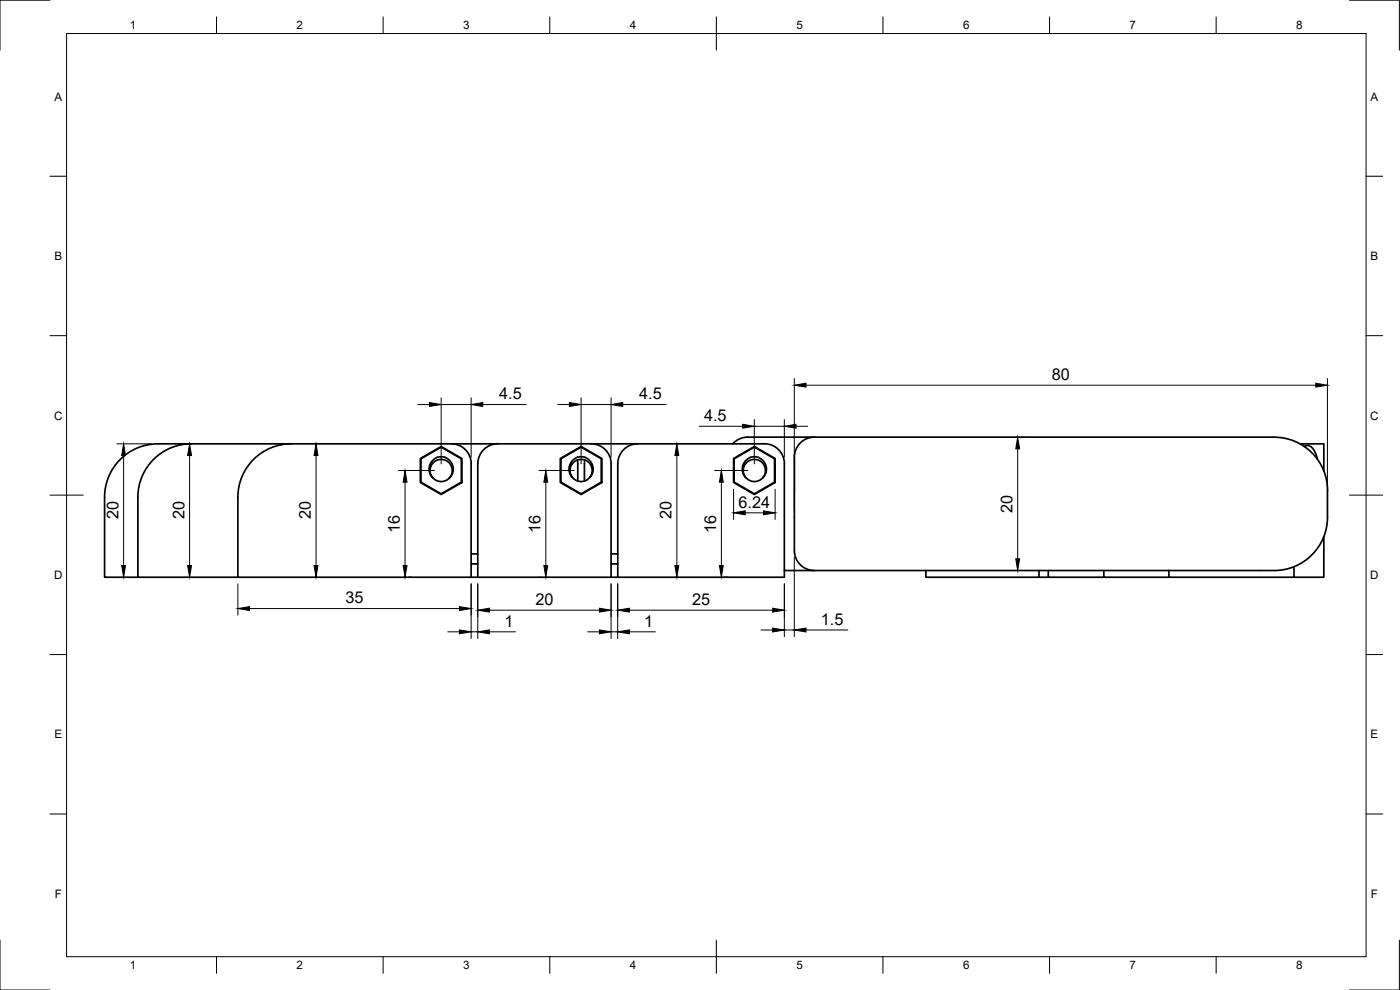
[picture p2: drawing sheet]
<svg xmlns="http://www.w3.org/2000/svg" width="420mm" height="297mm" viewBox="0 0 420 297" stroke-linecap="round" stroke-linejoin="round" font-family="sans-serif">
<!-- layer: Visible -->
<g fill="none" stroke="#000" stroke-width=".51">
<path d="M57.4 133.2a16 16 0 0 0-16 16v24h30M87.4 133.2a16 16 0 0 0-16 16v24h70M126.2 137.6l6.2-3.6 6.2 3.6v7.2l-6.2 3.6-6.2-3.6zM126.3 137.7l6.1-3.5 6.1 3.5v7l-6.1 3.5-6.1-3.5zM129.8 138.2l.2-.2a3.4 3.4 0 0 1 4.6-.2l1 1.3 .4 1.5-.3 1.6-.8 1.1 .8-1.6v-1l-.3-1-1.2-1.3-1.7-.6-.8 .1-1.2 .5-1.2 1.5-.2 1.6 .8 1.8-.7-.8-.4-1.3 .1-1.5zM135.4 133.2l94-.1a6 6 0 0 1 6 6M135.4 133.2h-88a16 16 0 0 0-16 16v24h10M135.4 133.1a6 6 0 0 1 6 6v34.1M149.4 133.1a6 6 0 0 0-6 6.1v34h-2M168.1 137.6l6.3-3.6 6.2 3.6v7.2l-6.2 3.6-6.3-3.6zM168.3 137.7l6.1-3.5 6 3.5v7l-6 3.5-6.1-3.5zM173.3 138l.1 6.3"/>
<path d="M175.5 137.2a3.7 3.7 0 0 0-4.2 1.7l-.4 1-.1 1.4 .5 1.3 .6 .7-.7-1.1-.1-1.3 .3-1.2 .7-.9 1-.7 1.1-.3 1.1 .2 1.2 .6 .7 .9 .5 1.3-.1 1.4-.7 1.1 1-1.5v-1.9l-.9-1.7-1.5-1M175.5 138l-.1 6.3M177.4 133.1a6 6 0 0 1 6 6M183.4 139.2v34M191.4 133.1a6 6 0 0 0-6 6.1v34h-2M220.2 137.6l6.2-3.6 6.2 3.6v7.2l-6.2 3.6-6.2-3.6zM220.3 137.7l6.1-3.5 6.1 3.5v7l-6.1 3.5-6.1-3.5zM223.8 138.2l.2-.2a3.4 3.4 0 0 1 4.6-.2l.9 1.1 .5 1.7-.3 1.6-.8 1.1 .8-1.6v-1l-.3-1-1.2-1.3-1.7-.6-.8 .1-1.2 .5-1.2 1.5-.2 1.6 .8 1.8-.8-1-.3-1.3 .1-1.3zM235.4 139.2v34h-50M238.4 137.2v10M244.4 131.2h136.2a16.3 16.3 0 0 1 17.8 16v8a16.3 16.3 0 0 1-18.3 16h-144.7M244.4 131.2h-20.7l-2.1 .6-1.7 1.4"/>
<path d="M244.4 131.2a6 6 0 0 0-6 6M390.1 133.2h.9M391 133.2h6.3v8.1M391 133.1l-.6 .2M391.4 134a2.05 2.05 0 0 1 3 1.1l1 2.7M129.9 143.3a3.3 3.3 0 0 0 5 0M171.9 143.3a3.3 3.3 0 0 0 5 0M223.9 143.3a3.3 3.3 0 0 0 5 0M238.4 147.2v18M141.4 166.2h2M141.4 169.2h2M143.4 173.2h40"/>
<path d="M183.4 166.2h2M183.4 169.2h2M238.4 165.2a6 6 0 0 0 6 6M277.9 171.2v2h33.9M311.8 171.2v2h2.8M314.6 171.2v2h16.7M331.3 171.2v2h19.5M350.8 171.2v2h37.5M397.3 161v12.2h-9v-3.2"/>
</g>
<!-- layer: Border -->
<g fill="none" stroke="#000" stroke-width=".3">
<path d="M15 .1h-15v15M20 10.1h390v276.9h-390zM65 5.1v5M115 5.1v5M165 5.1v5M215 5.1v10M265 5.1v5M315 5.1v5M365 5.1v5M405 .1h15v15M15 52.9h5M410 52.9h5"/>
<path d="M15 100.7h5M410 100.7h5M15 148.6h10M405 148.6h10M15 196.4h5M410 196.4h5M15 244.2h5M410 244.2h5M0 282.1v14.9h15M65 287v5M115 287v5M165 287v5"/>
<path d="M215 282.1v9.9M265 287v5M315 287v5M365 287v5M420 282.1v14.9h-15"/>
</g>
<!-- layer: Dimensions -->
<g fill="none" stroke="#000" stroke-width=".3">
<path d="M132.4 119.4v19.8M141.4 119.4v17.8M174.4 119.4v19.8M183.4 119.4v17.8M238.4 113.6v39.6M241.9 115.6h153M398.4 113.6v39.6M35.1 133.2h10.3M37.1 136.7v33M54.9 133.2h.5M56.9 136.7v33M94.8 136.7v33"/>
<path d="M125.4 121.4h3.5M132.4 121.4h9M144.9 121.4h13M167.4 121.4h3.5M174.4 121.4h9M186.9 121.4h13M203.1 136.7v33M209.8 127.9h13.1M226.4 125.9v13.3M226.4 127.9h9M235.4 125.9v11.3M238.9 127.9h3.5"/>
<path d="M305.4 134.7v33M306.4 131.2h1M119.6 141.2h10.8M121.6 144.7v25M161.8 141.2h10.6M163.8 144.7v25M214.5 141.2h9.9M216.5 144.7v25M220.2 146.8v9.1M223.6 153.9h5.5M232.6 146.8v9.1M71.4 175.2v9.4"/>
<path d="M122.6 173.2h1M141.4 175.2v16.4M143.4 175.2v16.4M161.8 173.2h.3M183.4 175.2v16.4M185.4 175.2v16.4M217.3 173.2h1.2M235.4 175.2v15.8M238.4 167.2v23.8M306.4 171.2h1M74.9 182.6h63M134.4 189.6h3.5"/>
<path d="M141.4 189.6h2M146.9 183.1h33M146.9 189.6h7.8M176.4 189.6h3.5M183.4 189.6h2M188.9 183.1h43M188.9 189.6h7.8M228.4 189h3.5M235.4 189h3M241.9 189h12.5"/>
</g>
<g fill="#000" stroke="#000" stroke-width=".3">
<path d="M238.4 115.6l3.5-.6v1.1zM394.9 115l3.5 .6-3.5 .5zM37.1 133.2l.6 3.5h-1.2zM56.9 133.2l.6 3.5h-1.2zM94.8 133.2l.6 3.5h-1.1zM128.9 120.8l3.5 .6-3.5 .5zM141.4 121.4l3.5-.6v1.1zM170.9 120.8l3.5 .6-3.5 .5zM183.4 121.4l3.5-.6v1.1zM203.1 133.2l.6 3.5h-1.2zM222.9 127.3l3.5 .6-3.5 .6zM235.4 127.9l3.5-.6v1.2z"/>
<path d="M305.4 131.2l.6 3.5h-1.2zM121.6 141.2l.6 3.5h-1.2zM163.8 141.2l.6 3.5h-1.2zM216.5 141.2l.6 3.5h-1.2zM220.2 153.9l3.4-.6v1.2zM229.1 153.3l3.5 .6-3.5 .6zM36.5 169.7h1.2l-.6 3.5zM56.3 169.7h1.2l-.6 3.5zM94.3 169.7h1.1l-.6 3.5zM121 169.7h1.2l-.6 3.5zM163.2 169.7h1.2l-.6 3.5zM202.5 169.7h1.2l-.6 3.5z"/>
<path d="M215.9 169.7h1.2l-.6 3.5zM304.8 167.7h1.2l-.6 3.5zM71.4 182.6l3.5-.6v1.2zM137.9 182l3.5 .6-3.5 .6zM137.9 189l3.5 .6-3.5 .6zM143.4 183.1l3.5-.6v1.1zM143.4 189.6l3.5-.6v1.2zM179.9 182.5l3.5 .6-3.5 .5zM179.9 189l3.5 .6-3.5 .6zM185.4 183.1l3.5-.6v1.1zM185.4 189.6l3.5-.6v1.2zM231.9 182.5l3.5 .6-3.5 .5z"/>
<path d="M231.9 188.5l3.5 .5-3.5 .6zM238.4 189l3.5-.5v1.1z"/>
</g>
<g font-size="4.9">
<text x="149.8" y="119.8">4.5</text>
<text x="191.8" y="119.8">4.5</text>
<text x="315.7" y="114">80</text>
<text x="211.3" y="126.3">4.5</text>
<text x="35.5" y="155.8" transform="rotate(-90 35.5 155.8)">20</text>
<text x="55.3" y="155.8" transform="rotate(-90 55.3 155.8)">20</text>
<text x="93.3" y="155.8" transform="rotate(-90 93.3 155.8)">20</text>
<text x="201.6" y="155.8" transform="rotate(-90 201.6 155.8)">20</text>
<text x="221.7" y="152.3">6.24</text>
<text x="303.8" y="153.8" transform="rotate(-90 303.8 153.8)">20</text>
<text x="120" y="160" transform="rotate(-90 120 160)">16</text>
<text x="162.2" y="160" transform="rotate(-90 162.2 160)">16</text>
<text x="214.9" y="160" transform="rotate(-90 214.9 160)">16</text>
<text x="103.7" y="181">35</text>
<text x="160.7" y="181.5">20</text>
<text x="207.7" y="181.5">25</text>
<text x="151.4" y="188.1">1</text>
<text x="193.4" y="188.1">1</text>
<text x="246.4" y="187.5">1.5</text>
</g>
<g font-size="3.5">
<text x="39" y="8.8">1</text>
<text x="89" y="8.8">2</text>
<text x="139" y="8.8">3</text>
<text x="189" y="8.8">4</text>
<text x="239" y="8.8">5</text>
<text x="289" y="8.8">6</text>
<text x="339" y="8.8">7</text>
<text x="389" y="8.8">8</text>
<text x="16.3" y="30.2">A</text>
<text x="411.3" y="30.2">A</text>
<text x="16.3" y="78">B</text>
<text x="411.3" y="78">B</text>
<text x="16.2" y="125.9">C</text>
<text x="411.2" y="125.9">C</text>
<text x="16.2" y="173.7">D</text>
<text x="411.2" y="173.7">D</text>
<text x="16.3" y="221.6">E</text>
<text x="411.3" y="221.6">E</text>
<text x="16.4" y="269.4">F</text>
<text x="411.4" y="269.4">F</text>
<text x="39" y="290.8">1</text>
<text x="89" y="290.8">2</text>
<text x="139" y="290.8">3</text>
<text x="189" y="290.8">4</text>
<text x="239" y="290.8">5</text>
<text x="289" y="290.8">6</text>
<text x="339" y="290.8">7</text>
<text x="389" y="290.8">8</text>
</g>
</svg>
